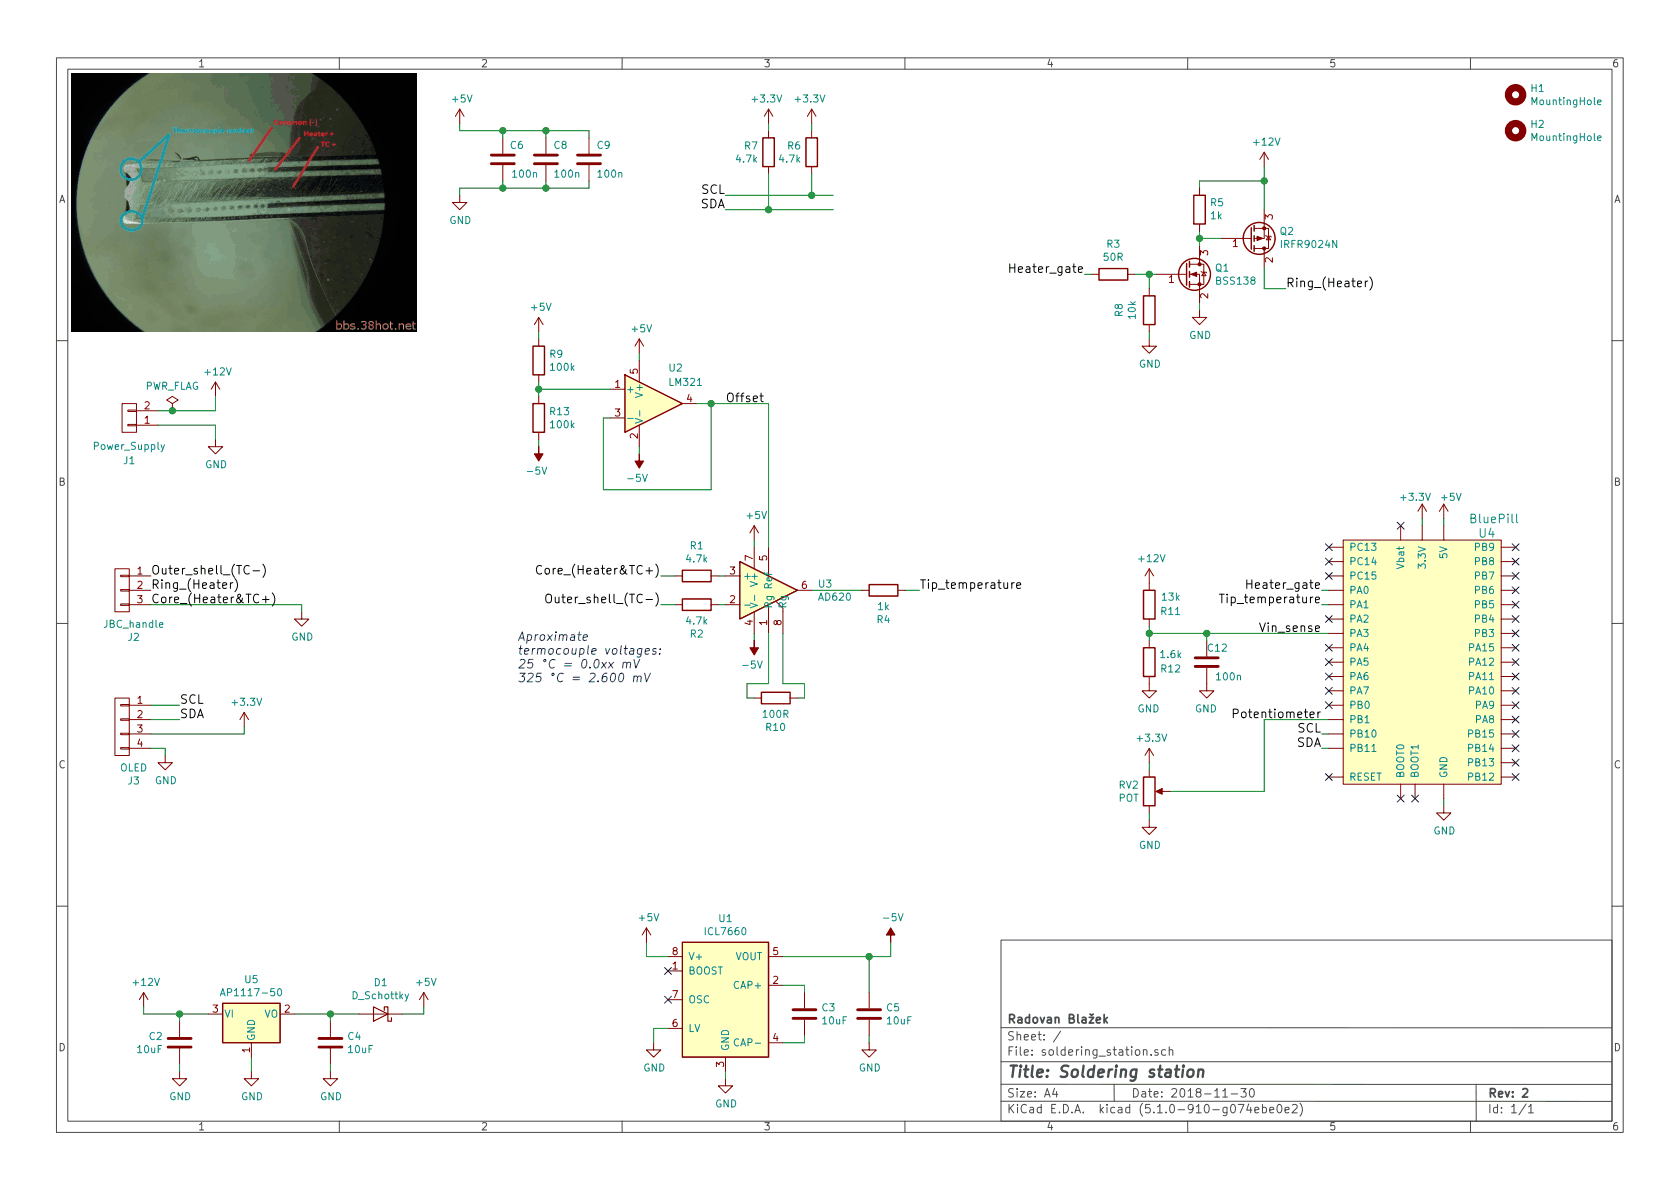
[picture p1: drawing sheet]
EESchema Schematic File Version 5
LIBS:soldering_station-cache
EELAYER 29 0
EELAYER END
$Descr A4 11693 8268
encoding utf-8
Sheet 1 1
Title "Soldering station"
Date "2018-11-30"
Rev "2"
Comp "Radovan Blažek"
Comment1 ""
Comment2 ""
Comment3 ""
Comment4 ""
$EndDescr
Wire Wire Line
	5250 4400 5250 4450
Wire Wire Line
	5250 3750 5250 3800
Wire Wire Line
	2050 7050 2300 7050
$Comp
L soldering_station-rescue:C C4
U 1 1
P 2300 7250
F 0 "C4" H 2415 7296 50  0000 L CNN
F 1 "10uF" H 2415 7205 50  0000 L CNN
F 2 "Capacitor_SMD:C_0805_2012Metric" H 2338 7100 50  0001 C CNN
F 3 "" H 2300 7250 50  0001 C CNN
	1    2300 7250
	1    0    0    -1  
$EndComp
$Comp
L soldering_station-rescue:GND #PWR03
U 1 1
P 2300 7450
F 0 "#PWR03" H 2300 7200 50  0001 C CNN
F 1 "GND" H 2305 7277 50  0000 C CNN
F 2 "" H 2300 7450 50  0001 C CNN
F 3 "" H 2300 7450 50  0001 C CNN
	1    2300 7450
	1    0    0    -1  
$EndComp
$Comp
L soldering_station-rescue:C C2
U 1 1
P 1250 7250
F 0 "C2" H 1136 7296 50  0000 R CNN
F 1 "10uF" H 1136 7205 50  0000 R CNN
F 2 "Capacitor_SMD:C_0805_2012Metric" H 1288 7100 50  0001 C CNN
F 3 "" H 1250 7250 50  0001 C CNN
	1    1250 7250
	1    0    0    -1  
$EndComp
Wire Wire Line
	1250 7050 1250 7100
$Comp
L soldering_station-rescue:GND #PWR04
U 1 1
P 1250 7450
F 0 "#PWR04" H 1250 7200 50  0001 C CNN
F 1 "GND" H 1255 7277 50  0000 C CNN
F 2 "" H 1250 7450 50  0001 C CNN
F 3 "" H 1250 7450 50  0001 C CNN
	1    1250 7450
	1    0    0    -1  
$EndComp
Wire Wire Line
	1250 7400 1250 7450
Wire Wire Line
	2300 7400 2300 7450
$Comp
L soldering_station-rescue:GND #PWR05
U 1 1
P 1750 7450
F 0 "#PWR05" H 1750 7200 50  0001 C CNN
F 1 "GND" H 1755 7277 50  0000 C CNN
F 2 "" H 1750 7450 50  0001 C CNN
F 3 "" H 1750 7450 50  0001 C CNN
	1    1750 7450
	1    0    0    -1  
$EndComp
Wire Wire Line
	1750 7350 1750 7450
Connection ~ 1250 7050
$Comp
L soldering_station-rescue:+12V #PWR06
U 1 1
P 1500 2750
F 0 "#PWR06" H 1500 2600 50  0001 C CNN
F 1 "+12V" H 1515 2923 50  0000 C CNN
F 2 "" H 1500 2750 50  0001 C CNN
F 3 "" H 1500 2750 50  0001 C CNN
	1    1500 2750
	1    0    0    -1  
$EndComp
$Comp
L soldering_station-rescue:CONN_01X03 J2
U 1 1
P 850 4100
F 0 "J2" H 769 3775 50  0000 C CNN
F 1 "JBC_handle" H 769 3866 50  0000 C CNN
F 2 "Connector_Molex:Molex_KK-254_AE-6410-03A_1x03_P2.54mm_Vertical" H 850 4100 50  0001 C CNN
F 3 "" H 850 4100 50  0001 C CNN
	1    850  4100
	-1   0    0    -1  
$EndComp
$Comp
L soldering_station-rescue:CONN_01X02 J1
U 1 1
P 900 2900
F 0 "J1" H 900 3200 50  0000 C CNN
F 1 "Power_Supply" H 900 3100 50  0000 C CNN
F 2 "Connector_Molex:Molex_KK-254_AE-6410-02A_1x02_P2.54mm_Vertical" H 900 2900 50  0001 C CNN
F 3 "" H 900 2900 50  0001 C CNN
	1    900  2900
	-1   0    0    1   
$EndComp
$Comp
L soldering_station-rescue:+12V #PWR07
U 1 1
P 1000 7000
F 0 "#PWR07" H 1000 6850 50  0001 C CNN
F 1 "+12V" H 1015 7173 50  0000 C CNN
F 2 "" H 1000 7000 50  0001 C CNN
F 3 "" H 1000 7000 50  0001 C CNN
	1    1000 7000
	1    0    0    -1  
$EndComp
Wire Wire Line
	1000 7050 1000 7000
$Comp
L soldering_station-rescue:GND #PWR08
U 1 1
P 2100 4250
F 0 "#PWR08" H 2100 4000 50  0001 C CNN
F 1 "GND" H 2105 4077 50  0000 C CNN
F 2 "" H 2100 4250 50  0001 C CNN
F 3 "" H 2100 4250 50  0001 C CNN
	1    2100 4250
	1    0    0    -1  
$EndComp
Wire Wire Line
	5050 4200 5000 4200
Wire Wire Line
	5050 4000 5000 4000
$Comp
L soldering_station-rescue:Q_PMOS_GDS Q2
U 1 1
P 8700 1650
F 0 "Q2" H 8905 1604 50  0000 L CNN
F 1 "IRFR9024N" H 8905 1695 50  0000 L CNN
F 2 "Package_TO_SOT_SMD:TO-252-3_TabPin2" H 8900 1750 50  0001 C CNN
F 3 "" H 8700 1650 50  0001 C CNN
	1    8700 1650
	1    0    0    1   
$EndComp
Wire Wire Line
	8800 1850 8800 2000
Wire Wire Line
	8800 2000 8950 2000
$Comp
L soldering_station-rescue:+12V #PWR09
U 1 1
P 8800 1150
F 0 "#PWR09" H 8800 1000 50  0001 C CNN
F 1 "+12V" H 8815 1323 50  0000 C CNN
F 2 "" H 8800 1150 50  0001 C CNN
F 3 "" H 8800 1150 50  0001 C CNN
	1    8800 1150
	1    0    0    -1  
$EndComp
Wire Wire Line
	8800 1150 8800 1250
Wire Wire Line
	5650 4100 6000 4100
$Comp
L soldering_station-rescue:BSS138 Q1
U 1 1
P 8250 1900
F 0 "Q1" H 8455 1946 50  0000 L CNN
F 1 "BSS138" H 8455 1855 50  0000 L CNN
F 2 "Package_TO_SOT_SMD:SOT-23" H 8450 1825 50  0001 L CIN
F 3 "" H 8250 1900 50  0001 L CNN
	1    8250 1900
	1    0    0    -1  
$EndComp
$Comp
L soldering_station-rescue:GND #PWR010
U 1 1
P 8350 2150
F 0 "#PWR010" H 8350 1900 50  0001 C CNN
F 1 "GND" H 8355 1977 50  0000 C CNN
F 2 "" H 8350 2150 50  0001 C CNN
F 3 "" H 8350 2150 50  0001 C CNN
	1    8350 2150
	1    0    0    -1  
$EndComp
Wire Wire Line
	8350 2100 8350 2150
$Comp
L soldering_station-rescue:CONN_01X04 J3
U 1 1
P 850 5050
F 0 "J3" H 769 4675 50  0000 C CNN
F 1 "OLED" H 769 4766 50  0000 C CNN
F 2 "Connector_PinHeader_2.54mm:PinHeader_1x04_P2.54mm_Vertical" H 850 5050 50  0001 C CNN
F 3 "" H 850 5050 50  0001 C CNN
	1    850  5050
	-1   0    0    -1  
$EndComp
Wire Wire Line
	1050 5000 1250 5000
Wire Wire Line
	1050 4900 1250 4900
Text Label 1250 5000 0    60   ~ 0
SDA
Text Label 1250 4900 0    60   ~ 0
SCL
$Comp
L soldering_station-rescue:ICL7660 U1
U 1 1
P 5050 6950
F 0 "U1" H 5050 7517 50  0000 C CNN
F 1 "ICL7660" H 5050 7426 50  0000 C CNN
F 2 "Package_SO:SOIC-8_3.9x4.9mm_P1.27mm" H 5150 6850 50  0001 C CNN
F 3 "" H 5150 6850 50  0001 C CNN
	1    5050 6950
	1    0    0    -1  
$EndComp
Wire Wire Line
	4650 6650 4500 6650
Wire Wire Line
	4500 6650 4500 6550
$Comp
L soldering_station-rescue:GND #PWR012
U 1 1
P 5050 7500
F 0 "#PWR012" H 5050 7250 50  0001 C CNN
F 1 "GND" H 5055 7327 50  0000 C CNN
F 2 "" H 5050 7500 50  0001 C CNN
F 3 "" H 5050 7500 50  0001 C CNN
	1    5050 7500
	1    0    0    -1  
$EndComp
Wire Wire Line
	5050 7450 5050 7500
$Comp
L soldering_station-rescue:C C3
U 1 1
P 5600 7050
F 0 "C3" H 5715 7096 50  0000 L CNN
F 1 "10uF" H 5715 7005 50  0000 L CNN
F 2 "Capacitor_SMD:C_0805_2012Metric" H 5638 6900 50  0001 C CNN
F 3 "" H 5600 7050 50  0001 C CNN
	1    5600 7050
	1    0    0    -1  
$EndComp
Wire Wire Line
	5450 6850 5600 6850
Wire Wire Line
	5600 6850 5600 6900
Wire Wire Line
	5450 7250 5600 7250
Wire Wire Line
	5600 7250 5600 7200
$Comp
L soldering_station-rescue:GND #PWR013
U 1 1
P 4550 7250
F 0 "#PWR013" H 4550 7000 50  0001 C CNN
F 1 "GND" H 4555 7077 50  0000 C CNN
F 2 "" H 4550 7250 50  0001 C CNN
F 3 "" H 4550 7250 50  0001 C CNN
	1    4550 7250
	1    0    0    -1  
$EndComp
Wire Wire Line
	4650 7150 4550 7150
Wire Wire Line
	4550 7150 4550 7250
$Comp
L soldering_station-rescue:C C5
U 1 1
P 6050 7050
F 0 "C5" H 6165 7096 50  0000 L CNN
F 1 "10uF" H 6165 7005 50  0000 L CNN
F 2 "Capacitor_SMD:C_0805_2012Metric" H 6088 6900 50  0001 C CNN
F 3 "" H 6050 7050 50  0001 C CNN
	1    6050 7050
	1    0    0    -1  
$EndComp
Wire Wire Line
	5450 6650 6050 6650
Wire Wire Line
	6050 6650 6050 6900
$Comp
L soldering_station-rescue:GND #PWR014
U 1 1
P 6050 7250
F 0 "#PWR014" H 6050 7000 50  0001 C CNN
F 1 "GND" H 6055 7077 50  0000 C CNN
F 2 "" H 6050 7250 50  0001 C CNN
F 3 "" H 6050 7250 50  0001 C CNN
	1    6050 7250
	1    0    0    -1  
$EndComp
Wire Wire Line
	6050 7200 6050 7250
Connection ~ 6050 6650
$Comp
L soldering_station-rescue:GND #PWR020
U 1 1
P 3200 1350
F 0 "#PWR020" H 3200 1100 50  0001 C CNN
F 1 "GND" H 3205 1177 50  0000 C CNN
F 2 "" H 3200 1350 50  0001 C CNN
F 3 "" H 3200 1350 50  0001 C CNN
	1    3200 1350
	1    0    0    -1  
$EndComp
$Comp
L soldering_station-rescue:C C6
U 1 1
P 3500 1100
F 0 "C6" H 3650 1200 50  0000 R CNN
F 1 "100n" H 3750 1000 50  0000 R CNN
F 2 "Capacitor_SMD:C_0805_2012Metric" H 3538 950 50  0001 C CNN
F 3 "" H 3500 1100 50  0001 C CNN
	1    3500 1100
	1    0    0    -1  
$EndComp
$Comp
L soldering_station-rescue:C C8
U 1 1
P 3800 1100
F 0 "C8" H 3850 1200 50  0000 L CNN
F 1 "100n" H 3850 1000 50  0000 L CNN
F 2 "Capacitor_SMD:C_0805_2012Metric" H 3838 950 50  0001 C CNN
F 3 "" H 3800 1100 50  0001 C CNN
	1    3800 1100
	1    0    0    -1  
$EndComp
$Comp
L soldering_station-rescue:C C9
U 1 1
P 4100 1100
F 0 "C9" H 4150 1200 50  0000 L CNN
F 1 "100n" H 4150 1000 50  0000 L CNN
F 2 "Capacitor_SMD:C_0805_2012Metric" H 4138 950 50  0001 C CNN
F 3 "" H 4100 1100 50  0001 C CNN
	1    4100 1100
	1    0    0    -1  
$EndComp
Wire Wire Line
	3200 850  3200 900 
Wire Wire Line
	3500 900  3800 900 
Connection ~ 3500 900 
Wire Wire Line
	4100 950  4100 900 
Wire Wire Line
	3800 950  3800 900 
Connection ~ 3800 900 
Wire Wire Line
	3500 1250 3500 1300
Wire Wire Line
	3800 1250 3800 1300
Connection ~ 3800 1300
Wire Wire Line
	4100 1250 4100 1300
Text Label 6400 4100 0    60   ~ 0
Tip_temperature
Text Label 9200 5200 2    60   ~ 0
SDA
Text Label 9200 5100 2    60   ~ 0
SCL
$Comp
L soldering_station-rescue:R R6
U 1 1
P 5650 1050
F 0 "R6" H 5720 1096 50  0000 L CNN
F 1 "4.7k" H 5720 1005 50  0000 L CNN
F 2 "Resistor_SMD:R_0805_2012Metric" V 5580 1050 50  0001 C CNN
F 3 "" H 5650 1050 50  0001 C CNN
	1    5650 1050
	-1   0    0    -1  
$EndComp
$Comp
L soldering_station-rescue:R R7
U 1 1
P 5350 1050
F 0 "R7" H 5420 1096 50  0000 L CNN
F 1 "4.7k" H 5420 1005 50  0000 L CNN
F 2 "Resistor_SMD:R_0805_2012Metric" V 5280 1050 50  0001 C CNN
F 3 "" H 5350 1050 50  0001 C CNN
	1    5350 1050
	-1   0    0    -1  
$EndComp
Wire Wire Line
	5800 1350 5650 1350
Wire Wire Line
	5800 1450 5350 1450
Wire Wire Line
	5650 1350 5650 1200
Connection ~ 5650 1350
Wire Wire Line
	5350 1450 5350 1200
Connection ~ 5350 1450
$Comp
L soldering_station-rescue:+3.3V #PWR030
U 1 1
P 5650 850
F 0 "#PWR030" H 5650 700 50  0001 C CNN
F 1 "+3.3V" H 5665 1023 50  0000 C CNN
F 2 "" H 5650 850 50  0001 C CNN
F 3 "" H 5650 850 50  0001 C CNN
	1    5650 850 
	-1   0    0    -1  
$EndComp
$Comp
L soldering_station-rescue:+3.3V #PWR031
U 1 1
P 5350 850
F 0 "#PWR031" H 5350 700 50  0001 C CNN
F 1 "+3.3V" H 5365 1023 50  0000 C CNN
F 2 "" H 5350 850 50  0001 C CNN
F 3 "" H 5350 850 50  0001 C CNN
	1    5350 850 
	-1   0    0    -1  
$EndComp
Wire Wire Line
	5350 850  5350 900 
Wire Wire Line
	5650 850  5650 900 
Text Label 9200 4100 2    60   ~ 0
Heater_gate
Text Label 7550 1900 2    60   ~ 0
Heater_gate
$Comp
L soldering_station-rescue:GND #PWR032
U 1 1
P 1150 5250
F 0 "#PWR032" H 1150 5000 50  0001 C CNN
F 1 "GND" H 1155 5077 50  0000 C CNN
F 2 "" H 1150 5250 50  0001 C CNN
F 3 "" H 1150 5250 50  0001 C CNN
	1    1150 5250
	1    0    0    -1  
$EndComp
Wire Wire Line
	1050 5200 1150 5200
Wire Wire Line
	1150 5200 1150 5250
$Comp
L soldering_station-rescue:+3.3V #PWR033
U 1 1
P 1700 5050
F 0 "#PWR033" H 1700 4900 50  0001 C CNN
F 1 "+3.3V" H 1715 5223 50  0000 C CNN
F 2 "" H 1700 5050 50  0001 C CNN
F 3 "" H 1700 5050 50  0001 C CNN
	1    1700 5050
	1    0    0    -1  
$EndComp
Wire Wire Line
	1050 5100 1700 5100
Wire Wire Line
	1700 5100 1700 5050
Text Label 1050 4000 0    60   ~ 0
Outer_shell_(TC-)
Text Label 1050 4100 0    60   ~ 0
Ring_(Heater)
Text Label 4600 4000 2    60   ~ 0
Core_(Heater&TC+)
Wire Wire Line
	1050 4200 2100 4200
Wire Wire Line
	2100 4200 2100 4250
Text Label 4600 4200 2    60   ~ 0
Outer_shell_(TC-)
$Comp
L soldering_station-rescue:R R10
U 1 1
P 5400 4850
F 0 "R10" V 5193 4850 50  0000 C CNN
F 1 "100R" V 5284 4850 50  0000 C CNN
F 2 "Resistor_SMD:R_0805_2012Metric" V 5330 4850 50  0001 C CNN
F 3 "" H 5400 4850 50  0001 C CNN
	1    5400 4850
	0    -1   -1   0   
$EndComp
$Comp
L soldering_station-rescue:GND #PWR035
U 1 1
P 1500 3050
F 0 "#PWR035" H 1500 2800 50  0001 C CNN
F 1 "GND" H 1505 2877 50  0000 C CNN
F 2 "" H 1500 3050 50  0001 C CNN
F 3 "" H 1500 3050 50  0001 C CNN
	1    1500 3050
	1    0    0    -1  
$EndComp
$Comp
L soldering_station-rescue:R R1
U 1 1
P 4850 4000
F 0 "R1" V 5057 4000 50  0000 C CNN
F 1 "4.7k" V 4966 4000 50  0000 C CNN
F 2 "Resistor_SMD:R_0805_2012Metric" V 4780 4000 50  0001 C CNN
F 3 "" H 4850 4000 50  0001 C CNN
	1    4850 4000
	0    -1   -1   0   
$EndComp
$Comp
L soldering_station-rescue:R R2
U 1 1
P 4850 4200
F 0 "R2" V 4643 4200 50  0000 C CNN
F 1 "4.7k" V 4734 4200 50  0000 C CNN
F 2 "Resistor_SMD:R_0805_2012Metric" V 4780 4200 50  0001 C CNN
F 3 "" H 4850 4200 50  0001 C CNN
	1    4850 4200
	0    -1   -1   0   
$EndComp
Wire Wire Line
	4600 4000 4700 4000
Wire Wire Line
	4600 4200 4700 4200
$Comp
L soldering_station-rescue:AD620 U3
U 1 1
P 5350 4100
F 0 "U3" H 5691 4146 50  0000 L CNN
F 1 "AD620" H 5691 4055 50  0000 L CNN
F 2 "Package_SO:SOIC-8_3.9x4.9mm_P1.27mm" H 5350 4100 50  0001 C CNN
F 3 "" H 5350 4100 50  0001 C CNN
	1    5350 4100
	1    0    0    -1  
$EndComp
$Comp
L soldering_station-rescue:R R11
U 1 1
P 8000 4200
F 0 "R11" H 7850 4250 50  0000 C CNN
F 1 "13k" H 7850 4150 50  0000 C CNN
F 2 "Resistor_SMD:R_0805_2012Metric" V 7930 4200 50  0001 C CNN
F 3 "" H 8000 4200 50  0001 C CNN
	1    8000 4200
	-1   0    0    1   
$EndComp
$Comp
L soldering_station-rescue:R R12
U 1 1
P 8000 4600
F 0 "R12" H 7850 4650 50  0000 C CNN
F 1 "1.6k" H 7850 4550 50  0000 C CNN
F 2 "Resistor_SMD:R_0805_2012Metric" V 7930 4600 50  0001 C CNN
F 3 "" H 8000 4600 50  0001 C CNN
	1    8000 4600
	-1   0    0    1   
$EndComp
$Comp
L soldering_station-rescue:C C12
U 1 1
P 8400 4600
F 0 "C12" H 8550 4700 50  0000 R CNN
F 1 "100n" H 8650 4500 50  0000 R CNN
F 2 "Capacitor_SMD:C_0805_2012Metric" H 8438 4450 50  0001 C CNN
F 3 "" H 8400 4600 50  0001 C CNN
	1    8400 4600
	1    0    0    -1  
$EndComp
$Comp
L soldering_station-rescue:GND #PWR036
U 1 1
P 8000 4750
F 0 "#PWR036" H 8000 4500 50  0001 C CNN
F 1 "GND" H 8005 4577 50  0000 C CNN
F 2 "" H 8000 4750 50  0001 C CNN
F 3 "" H 8000 4750 50  0001 C CNN
	1    8000 4750
	-1   0    0    -1  
$EndComp
$Comp
L soldering_station-rescue:GND #PWR037
U 1 1
P 8400 4750
F 0 "#PWR037" H 8400 4500 50  0001 C CNN
F 1 "GND" H 8405 4577 50  0000 C CNN
F 2 "" H 8400 4750 50  0001 C CNN
F 3 "" H 8400 4750 50  0001 C CNN
	1    8400 4750
	-1   0    0    -1  
$EndComp
Wire Wire Line
	8000 4350 8000 4400
Wire Wire Line
	8000 4400 8400 4400
Wire Wire Line
	8400 4400 8400 4450
Connection ~ 8000 4400
$Comp
L soldering_station-rescue:+12V #PWR038
U 1 1
P 8000 4050
F 0 "#PWR038" H 8000 3900 50  0001 C CNN
F 1 "+12V" H 8015 4223 50  0000 C CNN
F 2 "" H 8000 4050 50  0001 C CNN
F 3 "" H 8000 4050 50  0001 C CNN
	1    8000 4050
	1    0    0    -1  
$EndComp
Text Label 9200 4400 2    60   ~ 0
Vin_sense
Wire Wire Line
	8350 1700 8350 1650
Wire Wire Line
	8350 1650 8500 1650
Connection ~ 8350 1650
Wire Wire Line
	8800 1250 8350 1250
Wire Wire Line
	8350 1250 8350 1300
Connection ~ 8800 1250
Wire Wire Line
	2300 7050 2300 7100
Wire Wire Line
	1250 7050 1450 7050
Wire Wire Line
	6050 6650 6200 6650
Wire Wire Line
	3500 900  3500 950 
Wire Wire Line
	3800 900  4100 900 
Wire Wire Line
	3200 1300 3200 1350
Wire Wire Line
	3800 1300 4100 1300
Wire Wire Line
	5650 1350 5050 1350
Wire Wire Line
	5350 1450 5050 1450
Wire Wire Line
	8000 4400 8000 4450
Wire Wire Line
	8350 1650 8350 1600
Wire Wire Line
	8800 1250 8800 1450
Text Label 9200 4200 2    60   ~ 0
Tip_temperature
$Comp
L soldering_station-rescue:+3.3V #PWR0101
U 1 1
P 8000 5300
F 0 "#PWR0101" H 8000 5150 50  0001 C CNN
F 1 "+3.3V" H 8015 5473 50  0000 C CNN
F 2 "" H 8000 5300 50  0001 C CNN
F 3 "" H 8000 5300 50  0001 C CNN
	1    8000 5300
	1    0    0    -1  
$EndComp
$Comp
L soldering_station-rescue:GND #PWR0102
U 1 1
P 8000 5700
F 0 "#PWR0102" H 8000 5450 50  0001 C CNN
F 1 "GND" H 8005 5527 50  0000 C CNN
F 2 "" H 8000 5700 50  0001 C CNN
F 3 "" H 8000 5700 50  0001 C CNN
	1    8000 5700
	1    0    0    -1  
$EndComp
$Comp
L soldering_station-rescue:POT RV2
U 1 1
P 8000 5500
F 0 "RV2" H 7930 5546 50  0000 R CNN
F 1 "POT" H 7930 5455 50  0000 R CNN
F 2 "Connector_PinHeader_2.54mm:PinHeader_1x03_P2.54mm_Vertical" H 8000 5500 50  0001 C CNN
F 3 "" H 8000 5500 50  0001 C CNN
	1    8000 5500
	1    0    0    -1  
$EndComp
Wire Wire Line
	8000 5350 8000 5300
Wire Wire Line
	8000 5700 8000 5650
Wire Wire Line
	9200 4100 9250 4100
$Comp
L power:+5V #PWR0103
U 1 1
P 5250 3750
F 0 "#PWR0103" H 5250 3600 50  0001 C CNN
F 1 "+5V" H 5265 3923 50  0000 C CNN
F 2 "" H 5250 3750 50  0001 C CNN
F 3 "" H 5250 3750 50  0001 C CNN
	1    5250 3750
	1    0    0    -1  
$EndComp
$Comp
L power:+5V #PWR0104
U 1 1
P 4500 6550
F 0 "#PWR0104" H 4500 6400 50  0001 C CNN
F 1 "+5V" H 4515 6723 50  0000 C CNN
F 2 "" H 4500 6550 50  0001 C CNN
F 3 "" H 4500 6550 50  0001 C CNN
	1    4500 6550
	1    0    0    -1  
$EndComp
$Comp
L Amplifier_Operational:LM321 U2
U 1 1
P 4550 2800
F 0 "U2" H 4650 3050 50  0000 L CNN
F 1 "LM321" H 4650 2950 50  0000 L CNN
F 2 "Package_TO_SOT_SMD:SOT-23-5" H 4550 2800 50  0001 C CNN
F 3 "http://www.ti.com/lit/ds/symlink/lm321.pdf" H 4550 2800 50  0001 C CNN
	1    4550 2800
	1    0    0    -1  
$EndComp
$Comp
L power:-5V #PWR0105
U 1 1
P 6200 6550
F 0 "#PWR0105" H 6200 6650 50  0001 C CNN
F 1 "-5V" H 6215 6723 50  0000 C CNN
F 2 "" H 6200 6550 50  0001 C CNN
F 3 "" H 6200 6550 50  0001 C CNN
	1    6200 6550
	1    0    0    -1  
$EndComp
Wire Wire Line
	6200 6550 6200 6650
$Comp
L power:-5V #PWR0106
U 1 1
P 5250 4450
F 0 "#PWR0106" H 5250 4550 50  0001 C CNN
F 1 "-5V" H 5265 4623 50  0000 C CNN
F 2 "" H 5250 4450 50  0001 C CNN
F 3 "" H 5250 4450 50  0001 C CNN
	1    5250 4450
	-1   0    0    1   
$EndComp
Wire Wire Line
	5350 4400 5350 4750
Wire Wire Line
	5350 4750 5200 4750
Wire Wire Line
	5200 4750 5200 4850
Wire Wire Line
	5200 4850 5250 4850
Wire Wire Line
	5450 4400 5450 4750
Wire Wire Line
	5450 4750 5600 4750
Wire Wire Line
	5600 4750 5600 4850
Wire Wire Line
	5600 4850 5550 4850
$Comp
L power:+5V #PWR0107
U 1 1
P 4450 2450
F 0 "#PWR0107" H 4450 2300 50  0001 C CNN
F 1 "+5V" H 4465 2623 50  0000 C CNN
F 2 "" H 4450 2450 50  0001 C CNN
F 3 "" H 4450 2450 50  0001 C CNN
	1    4450 2450
	1    0    0    -1  
$EndComp
$Comp
L power:-5V #PWR0108
U 1 1
P 4450 3150
F 0 "#PWR0108" H 4450 3250 50  0001 C CNN
F 1 "-5V" H 4465 3323 50  0000 C CNN
F 2 "" H 4450 3150 50  0001 C CNN
F 3 "" H 4450 3150 50  0001 C CNN
	1    4450 3150
	-1   0    0    1   
$EndComp
Wire Wire Line
	4450 2450 4450 2500
Wire Wire Line
	4450 3100 4450 3150
Wire Wire Line
	4250 2900 4200 2900
Wire Wire Line
	4200 2900 4200 3400
Wire Wire Line
	4200 3400 4950 3400
Wire Wire Line
	4950 3400 4950 2800
Wire Wire Line
	4950 2800 4850 2800
$Comp
L power:-5V #PWR0109
U 1 1
P 3750 3100
F 0 "#PWR0109" H 3750 3200 50  0001 C CNN
F 1 "-5V" H 3765 3273 50  0000 C CNN
F 2 "" H 3750 3100 50  0001 C CNN
F 3 "" H 3750 3100 50  0001 C CNN
	1    3750 3100
	-1   0    0    1   
$EndComp
$Comp
L power:+5V #PWR0110
U 1 1
P 3750 2300
F 0 "#PWR0110" H 3750 2150 50  0001 C CNN
F 1 "+5V" H 3765 2473 50  0000 C CNN
F 2 "" H 3750 2300 50  0001 C CNN
F 3 "" H 3750 2300 50  0001 C CNN
	1    3750 2300
	1    0    0    -1  
$EndComp
Wire Wire Line
	3750 2350 3750 2300
Wire Wire Line
	3750 3100 3750 3050
Wire Wire Line
	4950 2800 5350 2800
Wire Wire Line
	5350 2800 5350 3800
Connection ~ 4950 2800
Wire Wire Line
	1100 2850 1200 2850
Wire Wire Line
	1500 2850 1500 2750
Wire Wire Line
	1100 2950 1500 2950
Wire Wire Line
	1500 2950 1500 3050
Wire Wire Line
	6300 4100 6400 4100
Wire Wire Line
	1000 7050 1250 7050
Wire Wire Line
	2500 7050 2300 7050
Connection ~ 2300 7050
$Comp
L Regulator_Linear:AP1117-50 U5
U 1 1
P 1750 7050
F 0 "U5" H 1750 7292 50  0000 C CNN
F 1 "AP1117-50" H 1750 7201 50  0000 C CNN
F 2 "Package_TO_SOT_SMD:SOT-223-3_TabPin2" H 1750 7250 50  0001 C CNN
F 3 "http://www.diodes.com/datasheets/AP1117.pdf" H 1850 6800 50  0001 C CNN
	1    1750 7050
	1    0    0    -1  
$EndComp
$Comp
L power:+5V #PWR0111
U 1 1
P 2950 7000
F 0 "#PWR0111" H 2950 6850 50  0001 C CNN
F 1 "+5V" H 2965 7173 50  0000 C CNN
F 2 "" H 2950 7000 50  0001 C CNN
F 3 "" H 2950 7000 50  0001 C CNN
	1    2950 7000
	1    0    0    -1  
$EndComp
$Comp
L Device:D_Schottky D1
U 1 1
P 2650 7050
F 0 "D1" H 2650 6834 50  0000 C CNN
F 1 "D_Schottky" H 2650 6925 50  0000 C CNN
F 2 "Diode_SMD:D_MiniMELF" H 2650 7050 50  0001 C CNN
F 3 "~" H 2650 7050 50  0001 C CNN
	1    2650 7050
	-1   0    0    1   
$EndComp
$Comp
L soldering_station-rescue:GND #PWR0112
U 1 1
P 10050 5600
F 0 "#PWR0112" H 10050 5350 50  0001 C CNN
F 1 "GND" H 10055 5427 50  0000 C CNN
F 2 "" H 10050 5600 50  0001 C CNN
F 3 "" H 10050 5600 50  0001 C CNN
	1    10050 5600
	1    0    0    -1  
$EndComp
Wire Wire Line
	10050 5550 10050 5600
NoConn ~ 9750 3650
$Comp
L soldering_station-rescue:+3.3V #PWR0113
U 1 1
P 9900 3600
F 0 "#PWR0113" H 9900 3450 50  0001 C CNN
F 1 "+3.3V" H 9950 3750 50  0000 C CNN
F 2 "" H 9900 3600 50  0001 C CNN
F 3 "" H 9900 3600 50  0001 C CNN
	1    9900 3600
	-1   0    0    -1  
$EndComp
$Comp
L power:+5V #PWR0114
U 1 1
P 10050 3600
F 0 "#PWR0114" H 10050 3450 50  0001 C CNN
F 1 "+5V" H 10100 3750 50  0000 C CNN
F 2 "" H 10050 3600 50  0001 C CNN
F 3 "" H 10050 3600 50  0001 C CNN
	1    10050 3600
	1    0    0    -1  
$EndComp
Wire Wire Line
	9900 3650 9900 3600
Wire Wire Line
	10050 3650 10050 3600
NoConn ~ 9250 5400
NoConn ~ 9750 5550
NoConn ~ 9850 5550
Wire Wire Line
	3200 900  3500 900 
$Comp
L power:+5V #PWR0115
U 1 1
P 3200 850
F 0 "#PWR0115" H 3200 700 50  0001 C CNN
F 1 "+5V" H 3215 1023 50  0000 C CNN
F 2 "" H 3200 850 50  0001 C CNN
F 3 "" H 3200 850 50  0001 C CNN
	1    3200 850 
	1    0    0    -1  
$EndComp
Wire Wire Line
	3200 1300 3500 1300
Connection ~ 3500 1300
Wire Wire Line
	3500 1300 3800 1300
NoConn ~ 4650 6950
NoConn ~ 4650 6750
Wire Wire Line
	2800 7050 2950 7050
Wire Wire Line
	2950 7000 2950 7050
Wire Wire Line
	7900 1900 8000 1900
Wire Wire Line
	8000 2000 8000 1900
Connection ~ 8000 1900
Wire Wire Line
	8000 1900 8050 1900
$Comp
L soldering_station-rescue:GND #PWR0116
U 1 1
P 8000 2350
F 0 "#PWR0116" H 8000 2100 50  0001 C CNN
F 1 "GND" H 8005 2177 50  0000 C CNN
F 2 "" H 8000 2350 50  0001 C CNN
F 3 "" H 8000 2350 50  0001 C CNN
	1    8000 2350
	1    0    0    -1  
$EndComp
Wire Wire Line
	8000 2300 8000 2350
Wire Wire Line
	7550 1900 7600 1900
Text Label 8950 2000 0    60   ~ 0
Ring_(Heater)
Connection ~ 8400 4400
Wire Wire Line
	9200 5100 9250 5100
Wire Wire Line
	9200 5200 9250 5200
Text Label 5050 1450 2    60   ~ 0
SDA
Text Label 5050 1350 2    60   ~ 0
SCL
Wire Wire Line
	9200 4200 9250 4200
Text Label 9200 5000 2    60   ~ 0
Potentiometer
Wire Wire Line
	8400 4400 9250 4400
Wire Wire Line
	8800 5500 8800 5000
Wire Wire Line
	8150 5500 8800 5500
Wire Wire Line
	8800 5000 9250 5000
$Comp
L soldering_station-rescue:R R9
U 1 1
P 3750 2500
F 0 "R9" H 3820 2546 50  0000 L CNN
F 1 "100k" H 3820 2455 50  0000 L CNN
F 2 "Resistor_SMD:R_0805_2012Metric" V 3680 2500 50  0001 C CNN
F 3 "" H 3750 2500 50  0001 C CNN
	1    3750 2500
	1    0    0    -1  
$EndComp
$Comp
L soldering_station-rescue:R R13
U 1 1
P 3750 2900
F 0 "R13" H 3820 2946 50  0000 L CNN
F 1 "100k" H 3820 2855 50  0000 L CNN
F 2 "Resistor_SMD:R_0805_2012Metric" V 3680 2900 50  0001 C CNN
F 3 "" H 3750 2900 50  0001 C CNN
	1    3750 2900
	1    0    0    -1  
$EndComp
Wire Wire Line
	3750 2650 3750 2700
Wire Wire Line
	3750 2700 4250 2700
Connection ~ 3750 2700
Wire Wire Line
	3750 2700 3750 2750
$Comp
L Mechanical:MountingHole H1
U 1 1
P 10550 650
F 0 "H1" H 10650 696 50  0000 L CNN
F 1 "MountingHole" H 10650 605 50  0000 L CNN
F 2 "MountingHole:MountingHole_2.2mm_M2" H 10550 650 50  0001 C CNN
F 3 "~" H 10550 650 50  0001 C CNN
	1    10550 650 
	1    0    0    -1  
$EndComp
$Comp
L Mechanical:MountingHole H2
U 1 1
P 10550 900
F 0 "H2" H 10650 946 50  0000 L CNN
F 1 "MountingHole" H 10650 855 50  0000 L CNN
F 2 "MountingHole:MountingHole_2.2mm_M2" H 10550 900 50  0001 C CNN
F 3 "~" H 10550 900 50  0001 C CNN
	1    10550 900 
	1    0    0    -1  
$EndComp
$Comp
L soldering_station-rescue:R R4
U 1 1
P 6150 4100
F 0 "R4" V 5943 4100 50  0000 C CNN
F 1 "1k" V 6034 4100 50  0000 C CNN
F 2 "Resistor_SMD:R_0805_2012Metric" V 6080 4100 50  0001 C CNN
F 3 "" H 6150 4100 50  0001 C CNN
	1    6150 4100
	0    -1   -1   0   
$EndComp
$Comp
L soldering_station-rescue:R R3
U 1 1
P 7750 1900
F 0 "R3" V 7957 1900 50  0000 C CNN
F 1 "50R" V 7866 1900 50  0000 C CNN
F 2 "Resistor_SMD:R_0805_2012Metric" V 7680 1900 50  0001 C CNN
F 3 "" H 7750 1900 50  0001 C CNN
	1    7750 1900
	0    -1   -1   0   
$EndComp
$Comp
L soldering_station-rescue:R R8
U 1 1
P 8000 2150
F 0 "R8" V 8207 2150 50  0000 C CNN
F 1 "10k" V 8116 2150 50  0000 C CNN
F 2 "Resistor_SMD:R_0805_2012Metric" V 7930 2150 50  0001 C CNN
F 3 "" H 8000 2150 50  0001 C CNN
	1    8000 2150
	-1   0    0    1   
$EndComp
$Comp
L soldering_station-rescue:R R5
U 1 1
P 8350 1450
F 0 "R5" H 8280 1404 50  0000 R CNN
F 1 "1k" H 8280 1495 50  0000 R CNN
F 2 "Resistor_SMD:R_0805_2012Metric" V 8280 1450 50  0001 C CNN
F 3 "" H 8350 1450 50  0001 C CNN
	1    8350 1450
	-1   0    0    1   
$EndComp
$Comp
L bluepill:BluePill U4
U 1 1
P 9900 4600
F 0 "U4" H 10350 5500 60  0000 C CNN
F 1 "BluePill" H 10400 5600 60  0000 C CNN
F 2 "" H 9800 5350 60  0001 C CNN
F 3 "" H 9800 5350 60  0001 C CNN
	1    9900 4600
	1    0    0    -1  
$EndComp
Text Notes 3600 4750 0    60   Italic 0
Aproximate\ntermocouple voltages:\n25 °C = 0.0xx mV\n325 °C = 2.600 mV
Text Label 5050 2800 0    60   ~ 0
Offset
Text Label 1050 4200 0    60   ~ 0
Core_(Heater&TC+)
NoConn ~ 9250 4900
NoConn ~ 9250 4800
NoConn ~ 9250 4700
NoConn ~ 9250 4600
NoConn ~ 9250 4500
NoConn ~ 9250 4000
NoConn ~ 9250 3900
NoConn ~ 9250 3800
NoConn ~ 10550 3800
NoConn ~ 10550 3900
NoConn ~ 10550 4000
NoConn ~ 10550 4100
NoConn ~ 10550 4200
NoConn ~ 10550 4300
NoConn ~ 10550 4400
NoConn ~ 10550 4500
NoConn ~ 10550 4600
NoConn ~ 10550 4700
NoConn ~ 10550 4800
NoConn ~ 10550 4900
NoConn ~ 10550 5000
NoConn ~ 10550 5100
NoConn ~ 10550 5200
NoConn ~ 10550 5300
NoConn ~ 10550 5400
NoConn ~ 9250 4300
$Comp
L power:PWR_FLAG #FLG0101
U 1 1
P 1200 2850
F 0 "#FLG0101" H 1200 2925 50  0001 C CNN
F 1 "PWR_FLAG" H 1200 3023 50  0000 C CNN
F 2 "" H 1200 2850 50  0001 C CNN
F 3 "~" H 1200 2850 50  0001 C CNN
	1    1200 2850
	1    0    0    -1  
$EndComp
Connection ~ 1200 2850
Wire Wire Line
	1200 2850 1500 2850
$EndSCHEMATC
